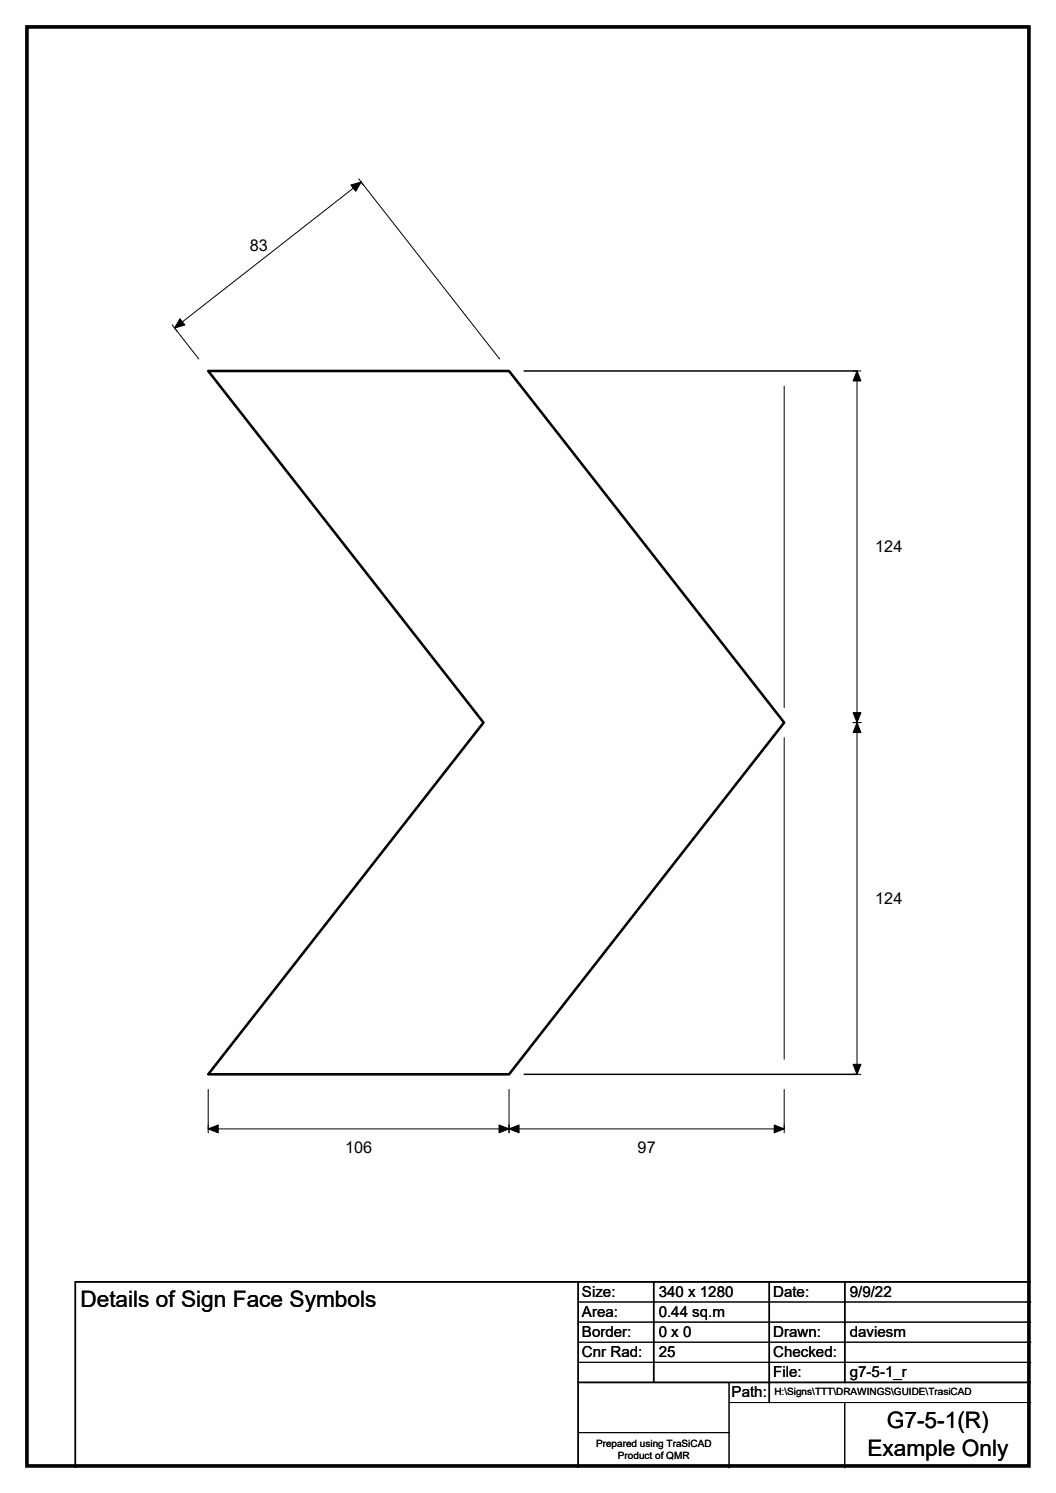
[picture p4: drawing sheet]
<svg xmlns="http://www.w3.org/2000/svg" width="210mm" height="297mm" viewBox="0 0 210 297" stroke-linecap="round" stroke-linejoin="round" font-family="sans-serif">
<path d="M104.2 73.8h66.2M104.2 213.7h66.2M115 255v37M130 255v20M153 255v24M168 255v20M205 255h-190v37M115 275h90" fill="none" stroke="#000" stroke-width=".3"/>
<g fill="none" stroke="#000" stroke-width=".2">
<path d="M71.3 35.6l1 1.3M34.2 64.6l1 1.3M39.5 71.4l-4.8-6.1 37.1-29.1 27.6 35.2M155.9 76.8v64M169.6 73.8h1.6M170.4 73.8v139.9M155.9 146.8v63.9M169.6 143.8h1.6M41.4 216.7v8.7M101.2 216.7v8.7M155.9 216.7v8.7M169.6 213.7h1.6"/>
<path d="M155.9 224.6h-114.5M115 259h90M115 263h90M115 267h90M115 271h90M145 279h60M145 275v17M168 279v13M115 285h30"/>
</g>
<path d="M69.8 36.8l2-.6-1.1 1.9zM35.8 63.4l1 1.3-2.1 .6zM170.4 73.8l.8 2h-1.6zM169.6 141.8h1.6l-.8 2zM170.4 143.8l.8 2h-1.6zM169.6 211.8h1.6l-.8 1.9zM41.4 224.6l2-.8v1.6zM99.2 223.8l2 .8-2 .8zM101.2 224.6l2-.8v1.6zM153.9 223.8l2 .8-2 .8z" fill="#000" stroke="#000" stroke-width=".2"/>
<path d="M41.4 73.8h59.8l54.7 70-54.7 69.9h-59.8l54.7-69.9z" fill="none" stroke="#000" stroke-width=".51"/>
<path d="M5.4 5.4h199.2v286.3h-199.2z" fill="none" stroke="#000" stroke-width=".72"/>
<g font-size="4.5">
<text x="16" y="260.1">Details of Sign Face Symbols</text>
<text x="176.3" y="284.2">G7-5-1(R)</text>
<text x="172.5" y="289.6">Example Only</text>
</g>
<g font-size="3.2">
<text x="49.7" y="50">83</text>
<text x="174" y="109.9">124</text>
<text x="174" y="179.9">124</text>
<text x="68.6" y="229.3">106</text>
<text x="126.8" y="229.3">97</text>
</g>
<g font-size="3">
<text x="115.7" y="258">Size:</text>
<text x="131" y="258">340 x 1280</text>
<text x="153.7" y="258">Date:</text>
<text x="169" y="258">9/9/22</text>
<text x="115.7" y="262">Area:</text>
<text x="131" y="262">0.44 sq.m</text>
<text x="115.7" y="266">Border:</text>
<text x="115.7" y="270">Cnr Rad:</text>
<text x="131" y="266">0 x 0</text>
<text x="131" y="270">25</text>
<text x="153.7" y="266">Drawn:</text>
<text x="153.7" y="270">Checked:</text>
<text x="169" y="266">daviesm</text>
<text x="153.7" y="274">File:</text>
<text x="169" y="274">g7-5-1_r</text>
<text x="145.5" y="278">Path:</text>
</g>
<g font-size="2">
<text x="154" y="277.6">H:\Signs\TTT\DRAWINGS\GUIDE\TrasiCAD</text>
<text x="118.5" y="287.8">Prepared using TraSiCAD</text>
<text x="122.9" y="290.2">Product of QMR</text>
</g>
</svg>
